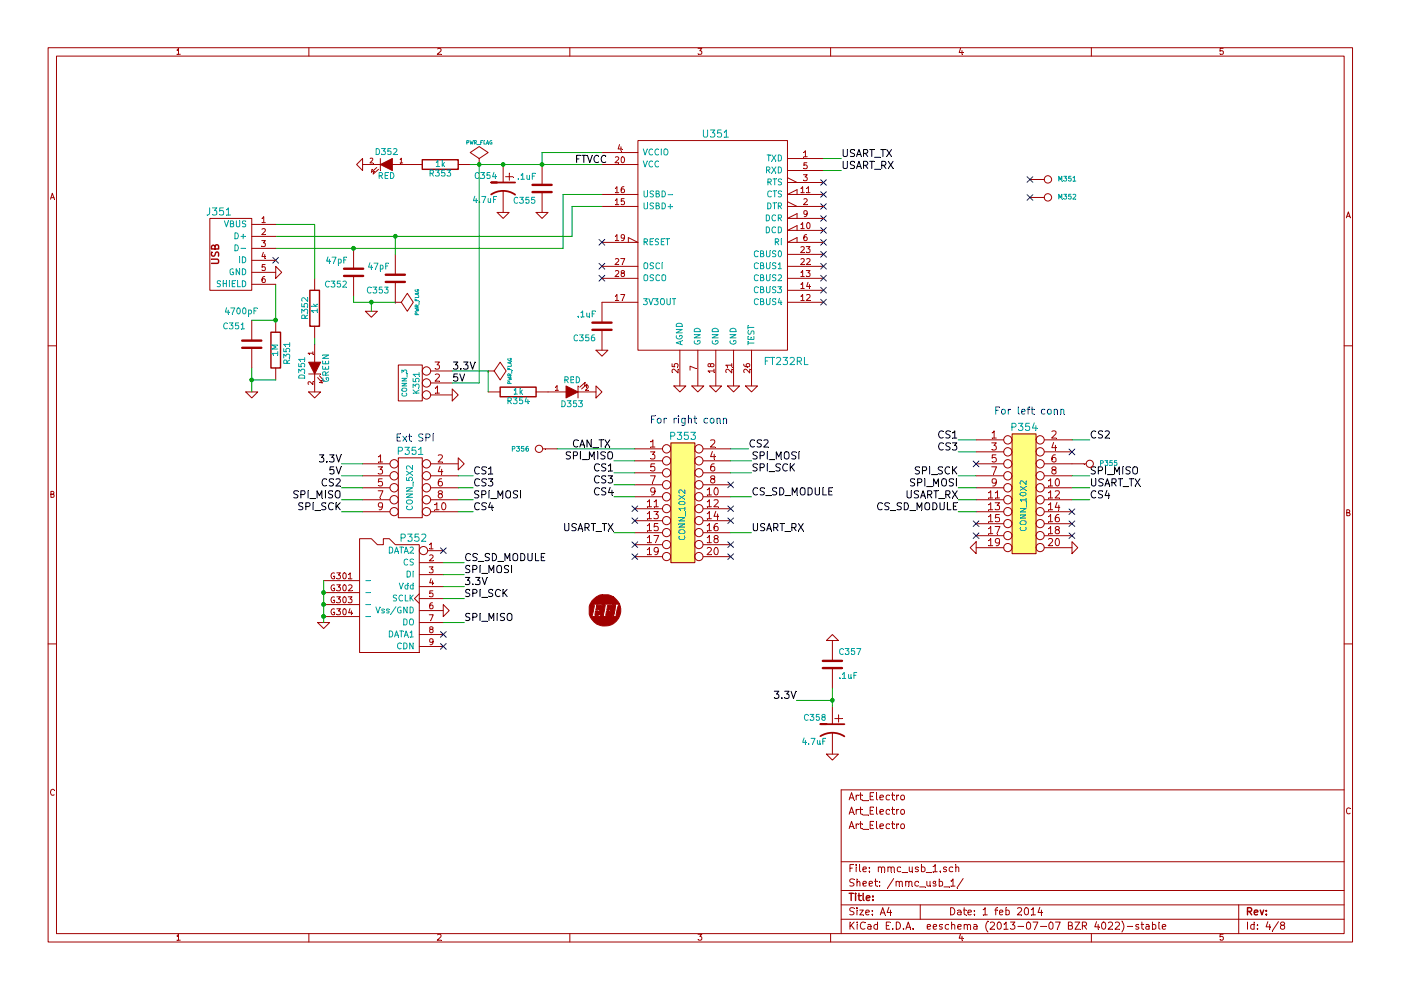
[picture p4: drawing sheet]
EESchema Schematic File Version 2
LIBS:power
LIBS:device
LIBS:transistors
LIBS:conn
LIBS:linear
LIBS:regul
LIBS:74xx
LIBS:cmos4000
LIBS:adc-dac
LIBS:memory
LIBS:xilinx
LIBS:special
LIBS:microcontrollers
LIBS:dsp
LIBS:microchip
LIBS:analog_switches
LIBS:motorola
LIBS:texas
LIBS:intel
LIBS:audio
LIBS:interface
LIBS:digital-audio
LIBS:philips
LIBS:display
LIBS:cypress
LIBS:siliconi
LIBS:opto
LIBS:atmel
LIBS:contrib
LIBS:valves
LIBS:LMV324IDR
LIBS:logo
LIBS:logo_flipped
LIBS:project_specific_libs
LIBS:header_10x2
LIBS:art-electro-conn
LIBS:art-electro-ic
EELAYER 27 0
EELAYER END
$Descr A4 11693 8268
encoding utf-8
Sheet 4 8
Title ""
Date "1 feb 2014"
Rev ""
Comp ""
Comment1 ""
Comment2 "Art_Electro"
Comment3 "Art_Electro"
Comment4 "Art_Electro"
$EndDescr
Text Label 4800 1375 0    60   ~ 0
FTVCC
$Comp
L CP1 C354
U 1 1
P 4200 1575
F 0 "C354" H 4250 1675 50  0000 L CNN
F 1 "4.7uF" H 4250 1475 50  0000 L CNN
F 2 "" H 4200 1575 60  0001 C CNN
F 3 "" H 4200 1575 60  0001 C CNN
	1    4200 1575
	-1   0    0    -1  
$EndComp
$Comp
L GND #PWR01
U 1 1
P 6275 3225
F 0 "#PWR01" H 6275 3225 30  0001 C CNN
F 1 "GND" H 6275 3155 30  0001 C CNN
F 2 "" H 6275 3225 60  0001 C CNN
F 3 "" H 6275 3225 60  0001 C CNN
	1    6275 3225
	1    0    0    -1  
$EndComp
$Comp
L GND #PWR02
U 1 1
P 2625 3275
F 0 "#PWR02" H 2625 3275 30  0001 C CNN
F 1 "GND" H 2625 3205 30  0001 C CNN
F 2 "" H 2625 3275 60  0001 C CNN
F 3 "" H 2625 3275 60  0001 C CNN
	1    2625 3275
	1    0    0    -1  
$EndComp
$Comp
L LED D351
U 1 1
P 2625 3075
F 0 "D351" H 2625 3175 50  0000 C CNN
F 1 "GREEN" H 2625 2975 50  0000 C CNN
F 2 "" H 2625 3075 60  0001 C CNN
F 3 "" H 2625 3075 60  0001 C CNN
	1    2625 3075
	0    -1   1    0   
$EndComp
$Comp
L R R352
U 1 1
P 2625 2575
F 0 "R352" V 2705 2575 50  0000 C CNN
F 1 "1k" V 2625 2575 50  0000 C CNN
F 2 "" H 2625 2575 60  0001 C CNN
F 3 "" H 2625 2575 60  0001 C CNN
	1    2625 2575
	-1   0    0    -1  
$EndComp
$Comp
L GND #PWR03
U 1 1
P 4200 1775
F 0 "#PWR03" H 4200 1775 30  0001 C CNN
F 1 "GND" H 4200 1705 30  0001 C CNN
F 2 "" H 4200 1775 60  0001 C CNN
F 3 "" H 4200 1775 60  0001 C CNN
	1    4200 1775
	1    0    0    -1  
$EndComp
$Comp
L C C355
U 1 1
P 4525 1575
F 0 "C355" H 4575 1675 50  0000 L CNN
F 1 ".1uF" H 4575 1475 50  0000 L CNN
F 2 "" H 4525 1575 60  0001 C CNN
F 3 "" H 4525 1575 60  0001 C CNN
	1    4525 1575
	-1   0    0    1   
$EndComp
$Comp
L GND #PWR04
U 1 1
P 4525 1775
F 0 "#PWR04" H 4525 1775 30  0001 C CNN
F 1 "GND" H 4525 1705 30  0001 C CNN
F 2 "" H 4525 1775 60  0001 C CNN
F 3 "" H 4525 1775 60  0001 C CNN
	1    4525 1775
	1    0    0    -1  
$EndComp
$Comp
L GND #PWR05
U 1 1
P 6125 3225
F 0 "#PWR05" H 6125 3225 30  0001 C CNN
F 1 "GND" H 6125 3155 30  0001 C CNN
F 2 "" H 6125 3225 60  0001 C CNN
F 3 "" H 6125 3225 60  0001 C CNN
	1    6125 3225
	1    0    0    -1  
$EndComp
$Comp
L GND #PWR06
U 1 1
P 5975 3225
F 0 "#PWR06" H 5975 3225 30  0001 C CNN
F 1 "GND" H 5975 3155 30  0001 C CNN
F 2 "" H 5975 3225 60  0001 C CNN
F 3 "" H 5975 3225 60  0001 C CNN
	1    5975 3225
	1    0    0    -1  
$EndComp
$Comp
L GND #PWR07
U 1 1
P 5825 3225
F 0 "#PWR07" H 5825 3225 30  0001 C CNN
F 1 "GND" H 5825 3155 30  0001 C CNN
F 2 "" H 5825 3225 60  0001 C CNN
F 3 "" H 5825 3225 60  0001 C CNN
	1    5825 3225
	1    0    0    -1  
$EndComp
$Comp
L GND #PWR08
U 1 1
P 5675 3225
F 0 "#PWR08" H 5675 3225 30  0001 C CNN
F 1 "GND" H 5675 3155 30  0001 C CNN
F 2 "" H 5675 3225 60  0001 C CNN
F 3 "" H 5675 3225 60  0001 C CNN
	1    5675 3225
	1    0    0    -1  
$EndComp
$Comp
L GND #PWR09
U 1 1
P 5025 2925
F 0 "#PWR09" H 5025 2925 30  0001 C CNN
F 1 "GND" H 5025 2855 30  0001 C CNN
F 2 "" H 5025 2925 60  0001 C CNN
F 3 "" H 5025 2925 60  0001 C CNN
	1    5025 2925
	1    0    0    -1  
$EndComp
$Comp
L C C356
U 1 1
P 5025 2725
F 0 "C356" H 5075 2825 50  0000 L CNN
F 1 ".1uF" H 5075 2625 50  0000 L CNN
F 2 "" H 5025 2725 60  0001 C CNN
F 3 "" H 5025 2725 60  0001 C CNN
	1    5025 2725
	-1   0    0    1   
$EndComp
$Comp
L C C351
U 1 1
P 2100 2875
F 0 "C351" H 2150 2725 50  0000 L CNN
F 1 "4700pF" H 2050 2600 50  0000 L CNN
F 2 "" H 2100 2875 60  0001 C CNN
F 3 "" H 2100 2875 60  0001 C CNN
	1    2100 2875
	-1   0    0    1   
$EndComp
$Comp
L R R351
U 1 1
P 2300 2925
F 0 "R351" V 2400 2900 50  0000 C CNN
F 1 "1M" V 2300 2925 50  0000 C CNN
F 2 "" H 2300 2925 60  0001 C CNN
F 3 "" H 2300 2925 60  0001 C CNN
	1    2300 2925
	1    0    0    -1  
$EndComp
NoConn ~ 6875 2025
NoConn ~ 6875 1725
NoConn ~ 6875 1925
NoConn ~ 6875 1825
NoConn ~ 5025 2325
NoConn ~ 5025 2225
$Comp
L FT232RL U351
U 1 1
P 5975 2025
F 0 "U351" H 5975 2925 60  0000 C CNN
F 1 "FT232RL" H 6375 1025 60  0000 L CNN
F 2 "" H 5975 2025 60  0001 C CNN
F 3 "" H 5975 2025 60  0001 C CNN
F 4 "digi,768-1007-2-ND" H 5975 2025 60  0001 C CNN "vend1,vend1#"
F 5 "seeed,1720010P1" H 5975 2025 60  0001 C CNN "vend2,vend2#"
	1    5975 2025
	1    0    0    -1  
$EndComp
NoConn ~ 6875 2125
NoConn ~ 6875 2225
NoConn ~ 6875 1525
NoConn ~ 6875 1625
NoConn ~ 6875 2325
NoConn ~ 6875 2425
NoConn ~ 6875 2525
$Comp
L R R353
U 1 1
P 3675 1375
F 0 "R353" V 3755 1375 50  0000 C CNN
F 1 "1k" V 3675 1375 50  0000 C CNN
F 2 "" H 3675 1375 60  0001 C CNN
F 3 "" H 3675 1375 60  0001 C CNN
	1    3675 1375
	0    -1   1    0   
$EndComp
$Comp
L LED D352
U 1 1
P 3225 1375
F 0 "D352" H 3225 1475 50  0000 C CNN
F 1 "RED" H 3225 1275 50  0000 C CNN
F 2 "" H 3225 1375 60  0001 C CNN
F 3 "" H 3225 1375 60  0001 C CNN
	1    3225 1375
	-1   0    0    -1  
$EndComp
$Comp
L GND #PWR010
U 1 1
P 3025 1375
F 0 "#PWR010" H 3025 1375 30  0001 C CNN
F 1 "GND" H 3025 1305 30  0001 C CNN
F 2 "" H 3025 1375 60  0001 C CNN
F 3 "" H 3025 1375 60  0001 C CNN
	1    3025 1375
	0    1    1    0   
$EndComp
$Comp
L GND #PWR011
U 1 1
P 2300 2275
F 0 "#PWR011" H 2300 2275 30  0001 C CNN
F 1 "GND" H 2300 2205 30  0001 C CNN
F 2 "" H 2300 2275 60  0001 C CNN
F 3 "" H 2300 2275 60  0001 C CNN
	1    2300 2275
	0    -1   -1   0   
$EndComp
NoConn ~ 5025 2025
$Comp
L GND #PWR012
U 1 1
P 2100 3275
F 0 "#PWR012" H 2100 3275 30  0001 C CNN
F 1 "GND" H 2100 3205 30  0001 C CNN
F 2 "" H 2100 3275 60  0001 C CNN
F 3 "" H 2100 3275 60  0001 C CNN
	1    2100 3275
	1    0    0    -1  
$EndComp
NoConn ~ 2300 2175
$Comp
L C C352
U 1 1
P 2950 2275
F 0 "C352" H 3000 2375 50  0000 L CNN
F 1 "47pF" H 3000 2175 50  0000 L CNN
F 2 "" H 2950 2275 60  0001 C CNN
F 3 "" H 2950 2275 60  0001 C CNN
	1    2950 2275
	-1   0    0    1   
$EndComp
$Comp
L C C353
U 1 1
P 3300 2325
F 0 "C353" H 3350 2425 50  0000 L CNN
F 1 "47pF" H 3350 2225 50  0000 L CNN
F 2 "" H 3300 2325 60  0001 C CNN
F 3 "" H 3300 2325 60  0001 C CNN
	1    3300 2325
	-1   0    0    1   
$EndComp
$Comp
L GND #PWR013
U 1 1
P 3100 2600
F 0 "#PWR013" H 3100 2600 30  0001 C CNN
F 1 "GND" H 3100 2530 30  0001 C CNN
F 2 "" H 3100 2600 60  0001 C CNN
F 3 "" H 3100 2600 60  0001 C CNN
	1    3100 2600
	1    0    0    -1  
$EndComp
$Comp
L GND #PWR014
U 1 1
P 3825 3875
F 0 "#PWR014" H 3825 3875 30  0001 C CNN
F 1 "GND" H 3825 3805 30  0001 C CNN
F 2 "" H 3825 3875 60  0001 C CNN
F 3 "" H 3825 3875 60  0001 C CNN
	1    3825 3875
	0    -1   -1   0   
$EndComp
Text Label 7025 1425 0    60   ~ 0
USART_RX
Text Label 7025 1325 0    60   ~ 0
USART_TX
Text Label 3875 5200 0    60   ~ 0
SPI_MISO
Text Label 2850 4275 2    60   ~ 0
SPI_SCK
$Comp
L GND #PWR015
U 1 1
P 3775 3300
F 0 "#PWR015" H 3775 3300 30  0001 C CNN
F 1 "GND" H 3775 3230 30  0001 C CNN
F 2 "" H 3775 3300 60  0001 C CNN
F 3 "" H 3775 3300 60  0001 C CNN
	1    3775 3300
	0    -1   -1   0   
$EndComp
Text Label 3775 3200 0    60   ~ 0
5V
$Comp
L PWR_FLAG #FLG016
U 1 1
P 3300 2525
F 0 "#FLG016" H 3300 2620 30  0001 C CNN
F 1 "PWR_FLAG" H 3300 2705 30  0000 C CNN
F 2 "" H 3300 2525 60  0000 C CNN
F 3 "" H 3300 2525 60  0000 C CNN
	1    3300 2525
	0    1    1    0   
$EndComp
Text Label 3775 3100 0    60   ~ 0
3.3V
$Comp
L PWR_FLAG #FLG017
U 1 1
P 4075 3100
F 0 "#FLG017" H 4075 3195 30  0001 C CNN
F 1 "PWR_FLAG" H 4075 3280 30  0000 C CNN
F 2 "" H 4075 3100 60  0000 C CNN
F 3 "" H 4075 3100 60  0000 C CNN
	1    4075 3100
	0    1    1    0   
$EndComp
$Comp
L PWR_FLAG #FLG018
U 1 1
P 4000 1375
F 0 "#FLG018" H 4000 1470 30  0001 C CNN
F 1 "PWR_FLAG" H 4000 1555 30  0000 C CNN
F 2 "" H 4000 1375 60  0000 C CNN
F 3 "" H 4000 1375 60  0000 C CNN
	1    4000 1375
	1    0    0    -1  
$EndComp
$Comp
L R R354
U 1 1
P 4325 3275
F 0 "R354" V 4405 3275 50  0000 C CNN
F 1 "1k" V 4325 3275 50  0000 C CNN
F 2 "" H 4325 3275 60  0001 C CNN
F 3 "" H 4325 3275 60  0001 C CNN
	1    4325 3275
	0    -1   1    0   
$EndComp
$Comp
L LED D353
U 1 1
P 4775 3275
F 0 "D353" H 4775 3375 50  0000 C CNN
F 1 "RED" H 4775 3175 50  0000 C CNN
F 2 "" H 4775 3275 60  0001 C CNN
F 3 "" H 4775 3275 60  0001 C CNN
	1    4775 3275
	1    0    0    1   
$EndComp
$Comp
L GND #PWR019
U 1 1
P 4975 3275
F 0 "#PWR019" H 4975 3275 30  0001 C CNN
F 1 "GND" H 4975 3205 30  0001 C CNN
F 2 "" H 4975 3275 60  0001 C CNN
F 3 "" H 4975 3275 60  0001 C CNN
	1    4975 3275
	0    -1   -1   0   
$EndComp
$Comp
L CONN_3 K351
U 1 1
P 3425 3200
F 0 "K351" V 3375 3200 50  0000 C CNN
F 1 "CONN_3" V 3475 3200 40  0000 C CNN
F 2 "" H 3425 3200 60  0000 C CNN
F 3 "" H 3425 3200 60  0000 C CNN
	1    3425 3200
	-1   0    0    1   
$EndComp
$Comp
L MICRO-SDCARD-CONNECTOR-3300060P1 P352
U 1 1
P 3300 5000
F 0 "P352" H 3150 5500 60  0000 C CNN
F 1 "MICRO-SDCARD-CONNECTOR-3300060P1" H 3300 4500 60  0001 C CNN
F 2 "" H 3300 5000 60  0000 C CNN
F 3 "" H 3300 5000 60  0000 C CNN
F 4 "seeed,3300060P1" H 3300 5000 60  0001 C CNN "vend2,vend2#"
	1    3300 5000
	-1   0    0    -1  
$EndComp
NoConn ~ 3700 4600
NoConn ~ 3700 5300
NoConn ~ 3700 5400
$Comp
L GND #PWR020
U 1 1
P 3700 5100
F 0 "#PWR020" H 3700 5100 30  0001 C CNN
F 1 "GND" H 3700 5030 30  0001 C CNN
F 2 "" H 3700 5100 60  0001 C CNN
F 3 "" H 3700 5100 60  0001 C CNN
	1    3700 5100
	0    -1   -1   0   
$EndComp
$Comp
L CONN_5X2 P351
U 1 1
P 3425 4075
F 0 "P351" H 3425 4375 60  0000 C CNN
F 1 "CONN_5X2" V 3425 4075 50  0000 C CNN
F 2 "" H 3425 4075 60  0000 C CNN
F 3 "" H 3425 4075 60  0000 C CNN
	1    3425 4075
	1    0    0    -1  
$EndComp
Text Label 3875 4800 0    60   ~ 0
SPI_MOSI
Text Notes 3300 3700 0    60   ~ 0
Ext SPI
Text Notes 8300 3475 0    60   ~ 0
For left conn
Text Notes 5425 3550 0    60   ~ 0
For right conn
$Comp
L CONN_10X2 P353
U 1 1
P 5700 4200
F 0 "P353" H 5700 4750 60  0000 C CNN
F 1 "CONN_10X2" V 5700 4100 50  0000 C CNN
F 2 "" H 5700 4200 60  0000 C CNN
F 3 "" H 5700 4200 60  0000 C CNN
F 4 "TE,1-215307-0" H 5700 4200 60  0001 C CNN "mfg,mfg#"
F 5 "digi,A106616-ND" H 5700 4200 60  0001 C CNN "vend1,vend1#"
	1    5700 4200
	1    0    0    -1  
$EndComp
$Comp
L CONN_10X2 P354
U 1 1
P 8550 4125
F 0 "P354" H 8550 4675 60  0000 C CNN
F 1 "CONN_10X2" V 8550 4025 50  0000 C CNN
F 2 "" H 8550 4125 60  0000 C CNN
F 3 "" H 8550 4125 60  0000 C CNN
	1    8550 4125
	1    0    0    -1  
$EndComp
Text Label 8000 3675 2    60   ~ 0
CS1
Text Label 8000 3775 2    60   ~ 0
CS3
Text Label 9100 3675 0    60   ~ 0
CS2
NoConn ~ 8950 3775
NoConn ~ 8950 4275
NoConn ~ 8950 4375
NoConn ~ 8950 4475
NoConn ~ 8150 3875
Text Label 9100 3975 0    60   ~ 0
SPI_MISO
Text Label 9100 4075 0    60   ~ 0
USART_TX
Text Label 8000 3975 2    60   ~ 0
SPI_SCK
Text Label 8000 4075 2    60   ~ 0
SPI_MOSI
Text Label 8000 4175 2    60   ~ 0
USART_RX
Text Label 8000 4275 2    60   ~ 0
CS_SD_MODULE
NoConn ~ 8150 4375
NoConn ~ 8150 4475
Text Label 3875 5000 0    60   ~ 0
SPI_SCK
Text Label 3950 3975 0    60   ~ 0
CS1
Connection ~ 2100 3175
Wire Wire Line
	2100 2675 2300 2675
Connection ~ -4675 3450
Wire Wire Line
	2300 3175 2100 3175
Connection ~ 4525 1375
Wire Wire Line
	2625 2875 2625 2825
Wire Wire Line
	2300 1975 4775 1975
Wire Wire Line
	4775 1975 4775 1725
Wire Wire Line
	4775 1725 5025 1725
Wire Wire Line
	3925 1375 5025 1375
Connection ~ 4200 1375
Wire Wire Line
	5025 1275 4525 1275
Wire Wire Line
	4525 1275 4525 1375
Wire Wire Line
	2100 3075 2100 3275
Wire Wire Line
	2300 2675 2300 2375
Connection ~ 2300 2675
Wire Wire Line
	2300 1875 2625 1875
Wire Wire Line
	2625 1875 2625 2325
Connection ~ 2950 2075
Wire Wire Line
	3300 2125 3300 1975
Connection ~ 3300 1975
Wire Wire Line
	2950 2475 2950 2525
Wire Wire Line
	2950 2525 3300 2525
Wire Wire Line
	3100 2600 3100 2525
Connection ~ 3100 2525
Wire Wire Line
	5025 1625 4700 1625
Wire Wire Line
	4700 1625 4700 2075
Wire Wire Line
	4700 2075 2300 2075
Wire Wire Line
	7025 1425 6875 1425
Wire Wire Line
	6875 1325 7025 1325
Wire Wire Line
	4075 3100 3775 3100
Wire Wire Line
	3775 3200 4000 3200
Wire Wire Line
	4000 3200 4000 1375
Connection ~ 4000 1375
Wire Wire Line
	3875 5000 3700 5000
Wire Wire Line
	3700 5200 3875 5200
Wire Wire Line
	3875 4900 3700 4900
Wire Wire Line
	3025 3875 2850 3875
Wire Wire Line
	3025 3975 2850 3975
Wire Wire Line
	2850 4175 3025 4175
Wire Wire Line
	3025 4275 2850 4275
Wire Wire Line
	3825 4175 3950 4175
Wire Wire Line
	3875 4800 3700 4800
Wire Wire Line
	3875 4700 3700 4700
Wire Wire Line
	8150 3675 8000 3675
Wire Wire Line
	8150 3775 8000 3775
Wire Wire Line
	8150 3975 8000 3975
Wire Wire Line
	8150 4075 8000 4075
Wire Wire Line
	8150 4175 8000 4175
Wire Wire Line
	8150 4275 8000 4275
Wire Wire Line
	8950 3675 9100 3675
Wire Wire Line
	8950 3975 9100 3975
Wire Wire Line
	8950 4075 9100 4075
Wire Wire Line
	8950 4175 9100 4175
Wire Wire Line
	3825 3975 3950 3975
Wire Wire Line
	3825 4075 3950 4075
Wire Wire Line
	3825 4275 3950 4275
Wire Wire Line
	3025 4075 2850 4075
Text Label 3875 4900 0    60   ~ 0
3.3V
Text Label 2850 3875 2    60   ~ 0
3.3V
Text Label 2850 4075 2    60   ~ 0
CS2
Wire Wire Line
	4075 3100 4075 3275
Text Label 3950 4075 0    60   ~ 0
CS3
Text Label 2850 3975 2    60   ~ 0
5V
Text Label 3950 4175 0    60   ~ 0
SPI_MOSI
Text Label 3950 4275 0    60   ~ 0
CS4
Text Label 2850 4175 2    60   ~ 0
SPI_MISO
$Comp
L GND #PWR021
U 1 1
P 8950 4575
F 0 "#PWR021" H 8950 4575 30  0001 C CNN
F 1 "GND" H 8950 4505 30  0001 C CNN
F 2 "" H 8950 4575 60  0001 C CNN
F 3 "" H 8950 4575 60  0001 C CNN
	1    8950 4575
	0    -1   -1   0   
$EndComp
$Comp
L GND #PWR022
U 1 1
P 8150 4575
F 0 "#PWR022" H 8150 4575 30  0001 C CNN
F 1 "GND" H 8150 4505 30  0001 C CNN
F 2 "" H 8150 4575 60  0001 C CNN
F 3 "" H 8150 4575 60  0001 C CNN
	1    8150 4575
	0    1    1    0   
$EndComp
Text Label 5125 3950 2    60   ~ 0
CS1
Text Label 5125 4050 2    60   ~ 0
CS3
Text Label 6250 3750 0    60   ~ 0
CS2
Text Label 6275 4150 0    60   ~ 0
CS_SD_MODULE
Wire Wire Line
	6100 4150 6275 4150
Wire Wire Line
	5300 3950 5125 3950
Wire Wire Line
	5300 4050 5125 4050
Wire Wire Line
	5300 4150 5125 4150
$Comp
L CONN_1 P355
U 1 1
P 9100 3875
F 0 "P355" H 9180 3875 40  0000 L CNN
F 1 "CONN_1" H 9100 3930 30  0001 C CNN
F 2 "" H 9100 3875 60  0000 C CNN
F 3 "" H 9100 3875 60  0000 C CNN
	1    9100 3875
	1    0    0    -1  
$EndComp
Text Label 3875 4700 0    60   ~ 0
CS_SD_MODULE
Text Label 9100 4175 0    60   ~ 0
CS4
Text Label 5125 4150 2    60   ~ 0
CS4
Text Label 5125 4450 2    60   ~ 0
USART_TX
Wire Wire Line
	5300 4450 5125 4450
Text Label 6275 4450 0    60   ~ 0
USART_RX
Wire Wire Line
	6100 4450 6275 4450
Wire Wire Line
	6100 3750 6250 3750
Text Label 6275 3850 0    60   ~ 0
SPI_MOSI
Wire Wire Line
	6100 3850 6275 3850
Text Label 6275 3950 0    60   ~ 0
SPI_SCK
Wire Wire Line
	6100 3950 6275 3950
$Comp
L CONN_1 P356
U 1 1
P 4500 3750
F 0 "P356" H 4580 3750 40  0000 L CNN
F 1 "CONN_1" H 4500 3805 30  0001 C CNN
F 2 "" H 4500 3750 60  0000 C CNN
F 3 "" H 4500 3750 60  0000 C CNN
	1    4500 3750
	-1   0    0    1   
$EndComp
Text Label 5125 3850 2    60   ~ 0
SPI_MISO
Wire Wire Line
	5300 3850 5125 3850
NoConn ~ 6100 4050
NoConn ~ 6100 4250
NoConn ~ 6100 4350
NoConn ~ 6100 4550
NoConn ~ 6100 4650
NoConn ~ 5300 4250
NoConn ~ 5300 4350
NoConn ~ 5300 4550
NoConn ~ 5300 4650
$Comp
L LOGO G305
U 1 1
P 5050 5100
F 0 "G305" H 5050 4997 60  0001 C CNN
F 1 "LOGO" H 5050 5203 60  0001 C CNN
F 2 "" H 5050 5100 60  0000 C CNN
F 3 "" H 5050 5100 60  0000 C CNN
	1    5050 5100
	1    0    0    -1  
$EndComp
$Comp
L CP1 C358
U 1 1
P 6950 6100
F 0 "C358" H 7000 6200 50  0000 L CNN
F 1 "4.7uF" H 7000 6000 50  0000 L CNN
F 2 "" H 6950 6100 60  0001 C CNN
F 3 "" H 6950 6100 60  0001 C CNN
	1    6950 6100
	-1   0    0    -1  
$EndComp
$Comp
L C C357
U 1 1
P 6950 5550
F 0 "C357" H 7000 5650 50  0000 L CNN
F 1 ".1uF" H 7000 5450 50  0000 L CNN
F 2 "" H 6950 5550 60  0001 C CNN
F 3 "" H 6950 5550 60  0001 C CNN
	1    6950 5550
	1    0    0    -1  
$EndComp
Wire Wire Line
	6950 5750 6950 5900
Wire Wire Line
	6650 5850 6950 5850
Connection ~ 6950 5850
$Comp
L GND #PWR023
U 1 1
P 6950 6300
F 0 "#PWR023" H 6950 6300 30  0001 C CNN
F 1 "GND" H 6950 6230 30  0001 C CNN
F 2 "" H 6950 6300 60  0001 C CNN
F 3 "" H 6950 6300 60  0001 C CNN
	1    6950 6300
	1    0    0    -1  
$EndComp
$Comp
L GND #PWR024
U 1 1
P 6950 5350
F 0 "#PWR024" H 6950 5350 30  0001 C CNN
F 1 "GND" H 6950 5280 30  0001 C CNN
F 2 "" H 6950 5350 60  0001 C CNN
F 3 "" H 6950 5350 60  0001 C CNN
	1    6950 5350
	-1   0    0    1   
$EndComp
Text Label 6650 5850 2    60   ~ 0
3.3V
$Comp
L MINI-USB-5P-3400020P1 J351
U 1 1
P 2100 2125
F 0 "J351" H 1825 2475 60  0000 C CNN
F 1 "MINI-USB-5P-3400020P1" H 2100 2575 60  0001 C CNN
F 2 "" H 2100 2125 60  0000 C CNN
F 3 "" H 2100 2125 60  0000 C CNN
F 4 "digi,670-1190-1-ND" H 2100 2125 60  0001 C CNN "vend1,vend1#"
F 5 "seeed,3400020P1" H 2100 2125 60  0001 C CNN "vend2,vend2#"
	1    2100 2125
	1    0    0    -1  
$EndComp
$Comp
L GND #PWR025
U 1 1
P 2700 5200
F 0 "#PWR025" H 2700 5200 30  0001 C CNN
F 1 "GND" H 2700 5130 30  0001 C CNN
F 2 "" H 2700 5200 60  0001 C CNN
F 3 "" H 2700 5200 60  0001 C CNN
	1    2700 5200
	1    0    0    -1  
$EndComp
Wire Wire Line
	2700 4850 2700 5200
Connection ~ 2700 4950
Connection ~ 2700 5050
Connection ~ 2700 5150
Wire Wire Line
	4650 3750 5300 3750
Text Label 4775 3750 0    60   ~ 0
CAN_TX
$Comp
L CONN_1 M351
U 1 1
P 8750 1500
F 0 "M351" H 8830 1500 40  0000 L CNN
F 1 "CONN_1" H 8750 1555 30  0001 C CNN
F 2 "" H 8750 1500 60  0000 C CNN
F 3 "" H 8750 1500 60  0000 C CNN
	1    8750 1500
	1    0    0    -1  
$EndComp
NoConn ~ 8600 1500
$Comp
L CONN_1 M352
U 1 1
P 8750 1650
F 0 "M352" H 8830 1650 40  0000 L CNN
F 1 "CONN_1" H 8750 1705 30  0001 C CNN
F 2 "" H 8750 1650 60  0000 C CNN
F 3 "" H 8750 1650 60  0000 C CNN
	1    8750 1650
	1    0    0    -1  
$EndComp
NoConn ~ 8600 1650
$EndSCHEMATC
